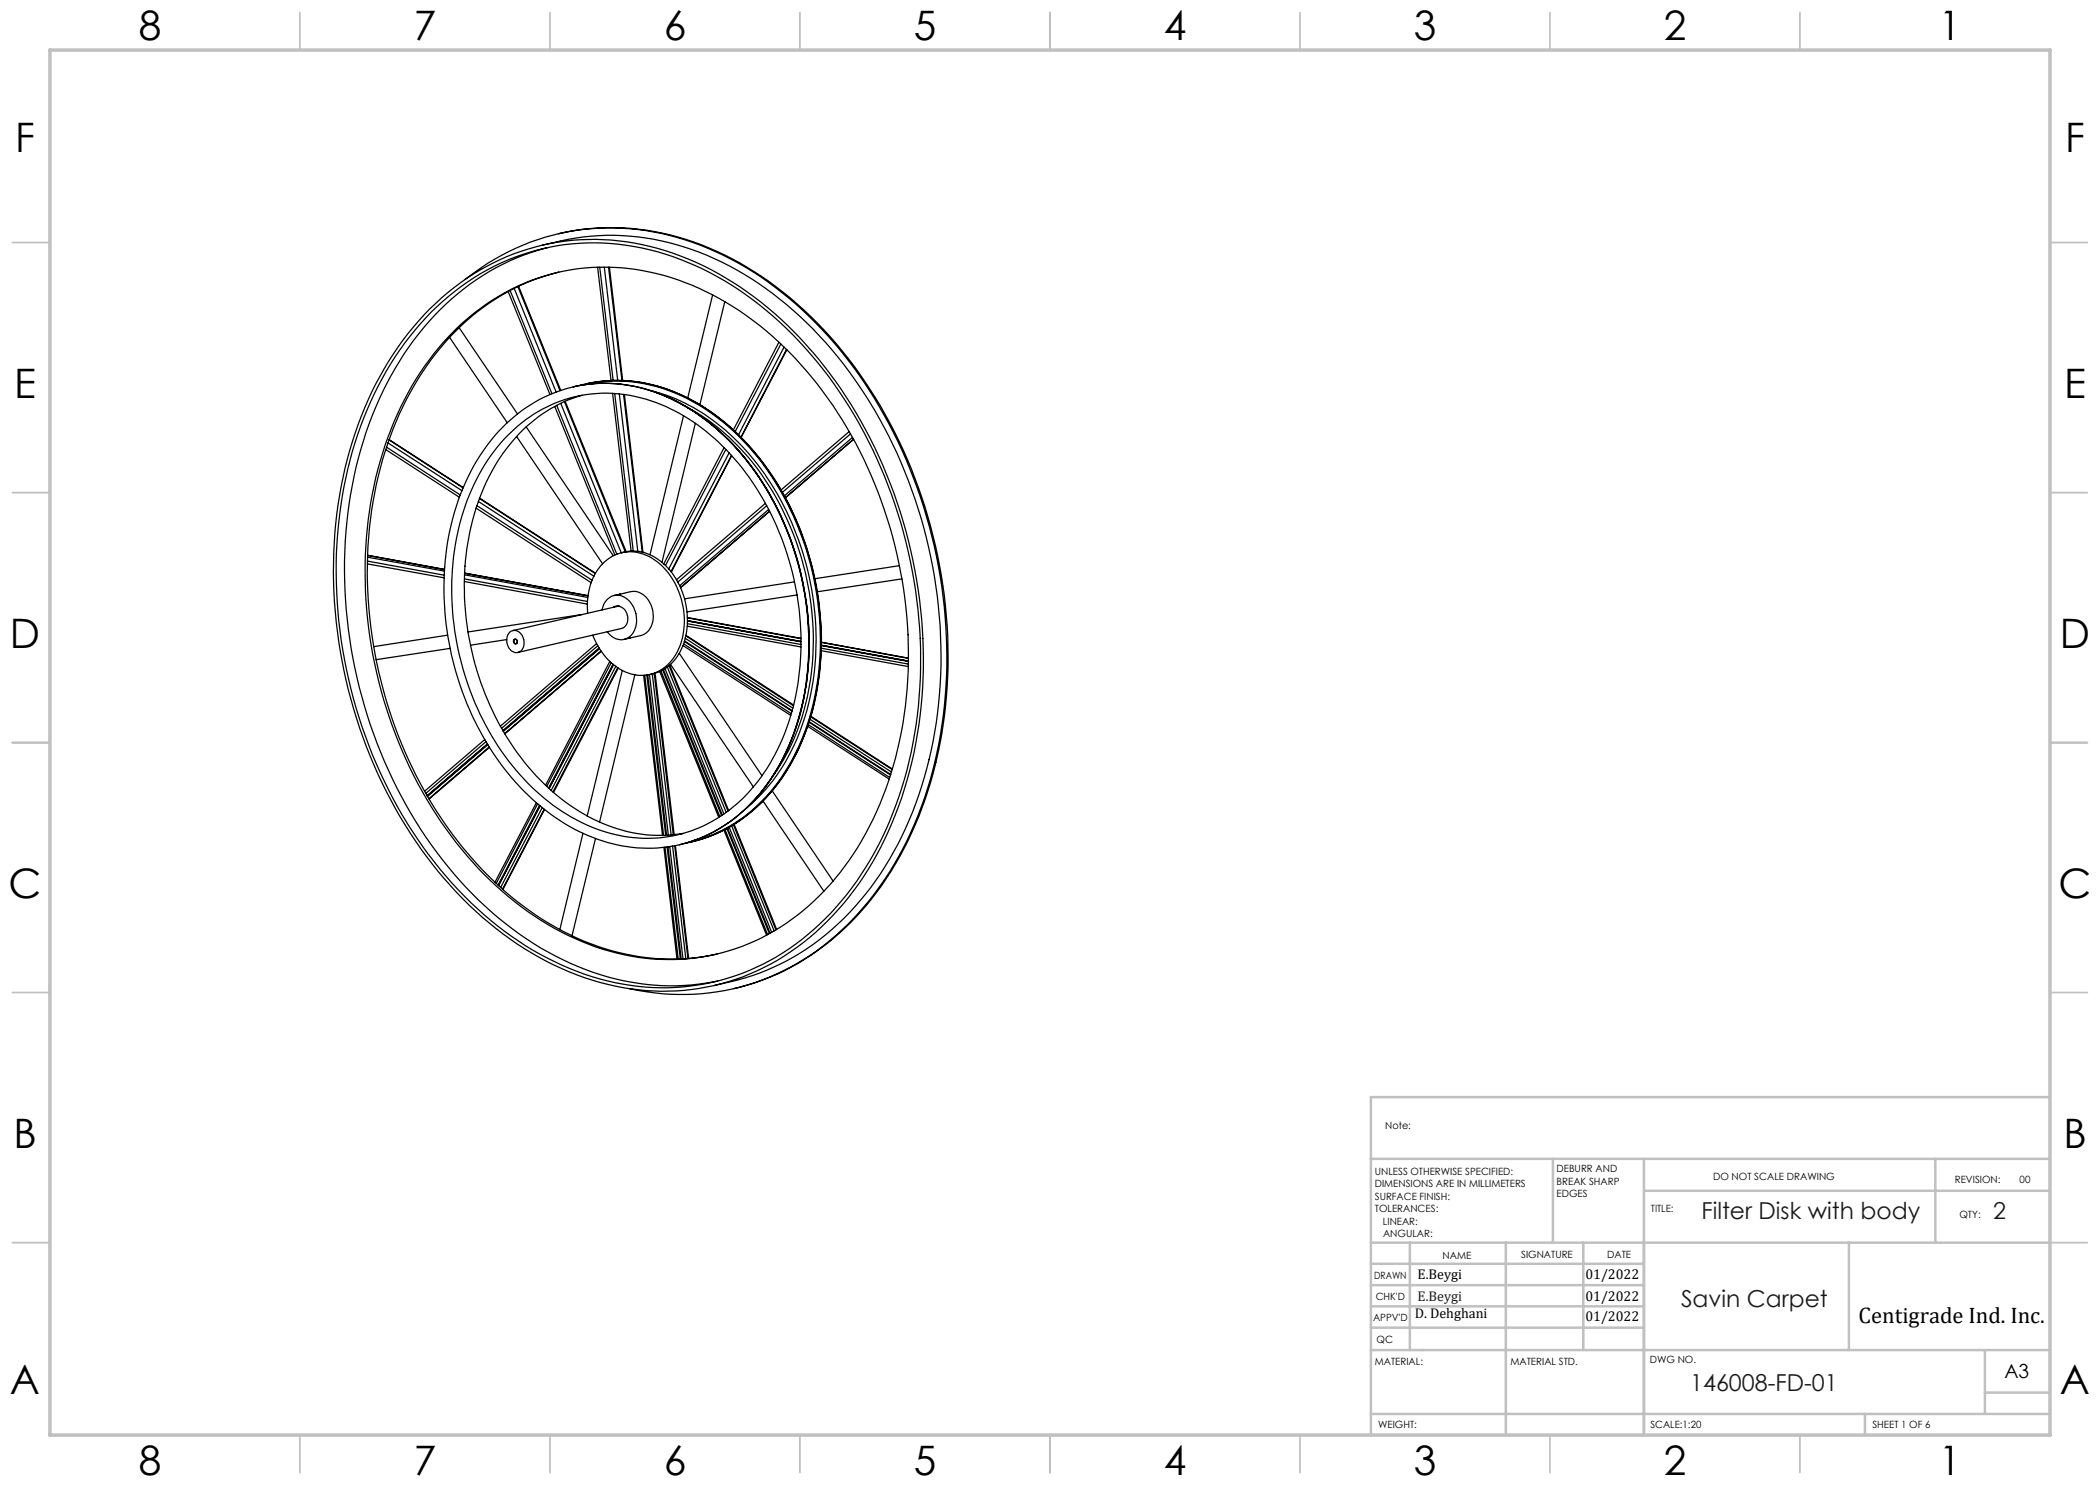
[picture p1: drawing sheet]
<svg xmlns="http://www.w3.org/2000/svg" width="420mm" height="297mm" viewBox="0 0 420 297" stroke-linecap="round" stroke-linejoin="round" font-family="sans-serif">
<g fill="none" stroke="#c0c0c0" stroke-width=".35">
<path d="M60 2.5v7.5M110 2.5v7.5M160 2.5v7.5M210 2.5v7.5M260 2.5v7.5M310 2.5v7.5M360 2.5v7.5M2.5 48.5h7.5M410 48.5h7.5M2.5 98.5h7.5M410 98.5h7.5M2.5 148.5h7.5"/>
<path d="M410 148.5h7.5M2.5 198.5h7.5M410 198.5h7.5M2.5 248.5h7.5M410 248.5h7.5M60 287v7.5M110 287v7.5M160 287v7.5M210 287v7.5M260 287v7.5M310 287v7.5M360 287v7.5"/>
</g>
<g fill="none" stroke="#c0c0c0" stroke-width=".5">
<path d="M410 219.4h-135.8v67.4M274.2 231.8h135.8M310.6 231.8v16.7M328.8 231.8v55.2M328.8 238.2h81.2M387.1 231.8v16.7M274.2 248.5h135.8M274.2 257h54.6M274.2 252.8h54.6M282 248.5v21.5M301.2 248.5v38.3M316.7 248.5v21.5"/>
<path d="M369.8 248.5v21.5M274.2 265.5h54.6M274.2 261.3h54.6M274.2 270h135.8M397 270v12.8M397 278.5h13M274.2 282.8h135.8M373 282.8v4.2"/>
</g>
<path d="M10 10h400v277h-400z" fill="none" stroke="#c0c0c0" stroke-width=".7"/>
<g fill="none" stroke="#000" stroke-width=".25">
<path d="M93 55.9a46.3 46.3 0 0 1 45.5-7.4 69.1 69.1 0 0 1 30.9 23.2 98.3 98.3 0 0 1 17.5 80.8 66.7 66.7 0 0 1-18.5 33.5 46.1 46.1 0 0 1-42.5 11.7M101.6 58.3l8.4 20.6M102 58.1l8.4 20.6M102.8 57.7l8.4 20.7M103.6 57.3l8.4 20.8M103.7 57.3l8.4 20.8M108.5 49a49.2 49.2 0 0 1 38.8 5 75.7 75.7 0 0 1 27.7 28.1 96.7 96.7 0 0 1 10.8 69.8 66.1 66.1 0 0 1-17 31.8 47.9 47.9 0 0 1-25.9 13.4M109.5 49.5a48.5 48.5 0 0 0-27.8 20 74.5 74.5 0 0 0-12.5 37 96.1 96.1 0 0 0 19.3 65.5 66.7 66.7 0 0 0 30.1 22.4 46.7 46.7 0 0 0 24.9 1.8M111.7 46.7a49.7 49.7 0 0 1 34.7 5 76.7 76.7 0 0 1 29.7 29.6 98.8 98.8 0 0 1 11.1 71.2 67.9 67.9 0 0 1-17.4 32.3 47.8 47.8 0 0 1-23.1 12.9M111.8 54.4a45.5 45.5 0 0 0-27.3 20 71.5 71.5 0 0 0-11 38.5 88.9 88.9 0 0 0 19.2 56.9 60.9 60.9 0 0 0 28.3 20 43.3 43.3 0 0 0 22.4 1M119.5 53.4l2.7 22.7M119.9 53.4l2.7 22.7"/>
<path d="M120.9 53.4l2.6 22.7M121.7 53.4l2.7 22.7M121.9 53.4l2.6 22.7M142.5 59l-5 20.6M85.9 61.8a45.8 45.8 0 0 1 50.2-10.6 67.6 67.6 0 0 1 28.8 22.1 96.5 96.5 0 0 1 17.5 79.2 66.2 66.2 0 0 1-17 31.8 45.7 45.7 0 0 1-50.1 10.6 68.5 68.5 0 0 1-30-23.6 96.6 96.6 0 0 1-16.3-77.7 66.5 66.5 0 0 1 16.9-31.8zM86.3 62.4a45.5 45.5 0 0 1 51.2-9.9 68.5 68.5 0 0 1 28.2 22.7 96.1 96.1 0 0 1 16.5 75.2 67.3 67.3 0 0 1-16 32.2 45.4 45.4 0 0 1-37.1 14.8 56.6 56.6 0 0 1-32.3-14.5 87.7 87.7 0 0 1-25.6-41.3 92.9 92.9 0 0 1-.2-53 63.8 63.8 0 0 1 15.3-26.2zM89.9 67.5l11.6 17.1M90.7 66.3a42.1 42.1 0 0 1 46.2-9.8 62.4 62.4 0 0 1 27.6 21.7 89 89 0 0 1 15.4 69.9 61.8 61.8 0 0 1-15.9 31 42.3 42.3 0 0 1-47.6 9.2 64.2 64.2 0 0 1-27.2-22.6 88.6 88.6 0 0 1-13.6-71.8 60.6 60.6 0 0 1 15.1-27.6zM91.8 65.5l11.7 17.3M114.7 77.4a29.6 29.6 0 0 1 16.3 1M115.9 77.1a30.4 30.4 0 0 1 24.4 4 50.7 50.7 0 0 1 20.2 26.2 57.2 57.2 0 0 1 .2 40.2 34.7 34.7 0 0 1-16.5 18.8 29.4 29.4 0 0 1-7 2.3M116.4 79.1a30.8 30.8 0 0 0-18.6 16.3 52 52 0 0 0-3.4 35.1 52.2 52.2 0 0 0 17.9 29.3 31.1 31.1 0 0 0 24.4 6.9"/>
<path d="M117 76.9a31.3 31.3 0 0 1 25.3 5.8 53.1 53.1 0 0 1 19.4 28.8 55.7 55.7 0 0 1-1.9 37.7 33.7 33.7 0 0 1-17.2 17.7l-4.4 1.4M117.1 76.8a30.2 30.2 0 0 1 22.3 3.8 49.1 49.1 0 0 1 19.2 22 59.1 59.1 0 0 1 3.3 41.6 36.7 36.7 0 0 1-15.8 21.1 28.3 28.3 0 0 1-7.7 3.1M122.5 78.7l3.7 31.5M122.9 78.7l3.7 31.5M123.9 78.8l3.7 31.5M124.7 78.9l3.7 31.5M124.9 78.9l3.7 31.6M130 78.1a38.3 38.3 0 0 1 20.7 13.8 57.7 57.7 0 0 1 10.3 51.4 37.5 37.5 0 0 1-11.6 18.3M131 78.4a42.9 42.9 0 0 1 21.1 17.4 59.9 59.9 0 0 1 8 46.9 40.3 40.3 0 0 1-10.1 18.2M131 78.4a41.8 41.8 0 0 1 19.5 15.2 59.5 59.5 0 0 1 9.3 50.1 40.7 40.7 0 0 1-9.8 17.2M145 60.3l-5 20.6M155.8 68.4l-9.1 17.6"/>
<path d="M156.2 68.8l-9.2 17.5M156.8 69.4l-9.1 17.6M157.3 69.9l-9.1 17.5M157.4 70l-9.2 17.5M77.2 89.9l14.7 9.5M77.3 89.4l14.7 9.6M77.6 88.6l14.8 9.5M77.8 88l14.8 9.6M77.8 87.9l14.8 9.6M95.9 99.7l23.2 15M95.9 99.6l23.2 15M101.4 84.6a28.4 28.4 0 0 1 31.6-5.4 45.6 45.6 0 0 1 20.8 19.5 59.5 59.5 0 0 1 5.9 45 37.3 37.3 0 0 1-15.3 21.7 28.4 28.4 0 0 1-26.9 1.7 46.2 46.2 0 0 1-21.9-21.7 58.9 58.9 0 0 1-4.4-43.9 39.1 39.1 0 0 1 10.2-16.9z"/>
<path d="M101.4 87.3a27.3 27.3 0 0 1 32.5-5.6 44.6 44.6 0 0 1 19.8 20.1 56.5 56.5 0 0 1 4.3 41.8 36.2 36.2 0 0 1-13 19.1 27.6 27.6 0 0 1-29.8 1.2 44.6 44.6 0 0 1-18-18.8 56.2 56.2 0 0 1-4.1-44 38.1 38.1 0 0 1 8.3-13.8zM103.3 87.3l17.2 25.4M105.2 85.4l17.5 25.8M110.9 81.3l12.1 29.7M111.3 81.1l12.1 29.7M112.1 80.7l12.1 29.9M112.9 80.3l12.2 30.1M113 80.3l12.2 30M136.7 83.1l-6.7 27.8M137.6 81.5a46.8 46.8 0 0 1 19.9 22.5 56.3 56.3 0 0 1 2.4 40.8 38.8 38.8 0 0 1-5.1 10.2M139.1 84.7l-6.7 27.8M144.8 89.5l-12 23.3"/>
<path d="M145.2 89.9l-12.1 23.2M145.8 90.6l-12.1 23.2M146.3 91.1l-12.1 23.2M146.3 91.2l-12 23.2M157.1 99.5l13.6-11.7-13.6 11.8M169.8 86.3l-13.6 11.7M170.1 86.8l-13.6 11.7M170.5 87.5l-13.6 11.7M73.5 112.8l15.3 2.8M73.5 112.2l15.3 2.8M73.5 111.1l15.4 2.8M73.5 111.4l15.4 2.8"/>
<path d="M92.9 116.3l24.6 4.5M92.9 115.8l24.6 4.5M92.9 114.6l24.7 4.6M92.9 115l24.6 4.5M95.2 101.6l23.1 15M95.4 101.1l23 15M95.7 100.3l23.1 14.9M123.8 118.9l.3-.1-1.3 .3M124 118.8l2.2-.5a4 4 0 0 1 4.3 3.5 4.2 4.2 0 0 1-2.3 5.3l-2.2 .5M124.4 110.6a8.6 8.6 0 0 1 8.7 2.5 15.4 15.4 0 0 1 2.7 17.7 8.3 8.3 0 0 1-5.8 4.1M153.1 100.7l-17.8 15.3M153.4 101.1l-17.8 15.3"/>
<path d="M153.7 101.9l-17.8 15.3M153.9 102.2l-17.8 15.3M158.9 116.4l-22 3.4M159.4 119l-22 3.4M179.9 113.1l-16.9 2.6M180.4 115.8l-16.9 2.6M89.5 127l-14.7 2.3M90 129.7l-14.8 2.2M101.4 127.9l-7.3 1.1M101.9 126.5a1.8 1.8 0 0 1 2.8 1.4 1.88 1.88 0 0 1-1.7 2.6 2.58 2.58 0 0 1-1.1-4zM102.6 126.1l20.7-4.8a2.31 2.31 0 0 1 2.1 3.4l-.4 .6-.7 .4-20.7 4.8M102.8 127.9a.44 .44 0 0 1 .7 .3 .44 .44 0 0 1-.6 .5l-.2-.3z"/>
<path d="M102.9 127.9a.41 .41 0 0 1 .5 .3 .41 .41 0 0 1-.4 .5l-.2-.3zM116.4 122.9l-22.8 3.5M117.5 122.7a12.1 12.1 0 0 1 3.8-10.7 8.1 8.1 0 0 1 10.7 .9 15.4 15.4 0 0 1 3.4 17.5 7.9 7.9 0 0 1-12.6 2.6 14.1 14.1 0 0 1-4.3-6M119.3 128.7l-19.2 16.5M119.6 129.1l-19.3 16.6M119.8 129.6l-19.2 16.5M119.8 129.7l-19.2 16.5M119.9 129.7l-19.2 16.6M120.2 130.2l-19.3 16.5M120.2 130.3l-19.2 16.5M120.4 122a3.1 3.1 0 0 1 4.5-2.6 5.2 5.2 0 0 1 1.2 7.8 3.1 3.1 0 0 1-4.7-.8M122 132.3l-12.9 24.8"/>
<path d="M122.2 132.5l-12.8 24.8M122.6 132.9l-12.9 24.7M122.7 132.9l-12.9 24.8M123.2 133.3l-13 24.8M123.5 133.6l-12.9 24.8M123.6 133.6l-12.9 24.9M123.8 121.3v-.2l-.9 .3M124.5 134.1l-7.1 29.1M125.8 127.6h.3l-1.3 .3M127 135l-7.1 29.4M128.7 135.1l3.8 32M128.9 135l3.8 32.1"/>
<path d="M129.4 135l3.7 32.1M129.5 135l3.8 32M129.9 134.9l3.8 32.1M130.5 134.8l3.7 32.2M130.8 134.7l3.9 32.3M131 134.7l3.8 32.2M131.9 134.3l11.9 29.2M132.2 134.2l11.8 29.1M132.5 134l11.8 29.1M132.7 133.9l11.8 29.1M133 133.7l11.8 29.1M133.5 133.4l11.7 29.1"/>
<path d="M133.8 133.1l11.8 29.1M133.9 133l11.8 29.1M134.1 132.9l16.6 24.5M135.9 130.7l16.5 24.4M136.6 129.1l21.6 14M136.7 128.8l21.6 13.9M136.9 128.3l21.5 13.9M136.9 128.2l21.5 13.9M137.1 127.7l21.5 13.9M137.2 127.2l21.5 13.9M137.2 127.1l21.5 13.9M137.4 125.2l22.8 4.2"/>
<path d="M137.5 123.5l22.7 4.2M137.5 123.6l22.7 4.1M137.5 124.7l22.7 4.2M137.5 124.2l22.7 4.2M137.5 124.1l22.7 4.2M164.3 130.1l17.3 3.2M164.3 129.1l17.4 3.2M164.3 129l17.4 3.2M164.3 129.6l17.4 3.2M164.3 128.4l17.4 3.2M164.3 128.5l17.4 3.2M96.9 147.9l-12 10.4"/>
<path d="M97.2 148.3l-12 10.4M97.5 148.8l-12.1 10.3M97.5 148.8l-12.1 10.4M97.6 148.9l-12.1 10.4M97.8 149.4l-12 10.3M97.9 149.5l-12.1 10.3M154.4 158.2l12.2 18M161.5 145.3l16.3 10.5M161.6 144.9l16.3 10.6M161.8 144.5l16.3 10.5M161.9 144.4l16.3 10.5M162 143.9l16.3 10.5"/>
<path d="M162.1 143.4l16.3 10.5M162.2 143.3l16.3 10.5M107.3 160.5l-8.3 16M107.5 160.8l-8.3 15.9M107.9 161.1l-8.3 15.9M108 161.2l-8.3 15.9M108.4 161.5l-8.3 16M108.8 161.9l-8.3 15.9M108.9 161.9l-8.3 16M116.6 166.6l-4.6 19.3M119.1 167.7l-4.7 19.4M132.8 169.5l2.6 22.3"/>
<path d="M133 169.4l2.6 22.4M133.4 169.4l2.7 22.4M133.6 169.4l2.6 22.4M133.9 169.3l2.7 22.5M134.5 169.2l2.7 22.5M134.9 169.2l2.7 22.5M135.1 169.1l2.6 22.6M144.8 166l8.5 21M145 165.9l8.5 21M145.4 165.7l8.5 21M145.5 165.6l8.5 21.1M145.8 165.4l8.5 21.1"/>
<path d="M146.3 165.2l8.5 21M146.7 165l8.5 21M146.8 164.8l8.5 21.1M150 160.9a29 29 0 0 1-14.1 8M152.6 160.2l12.2 18.1"/>
</g>
<g font-size="8.1">
<text x="27.8" y="8">8</text>
<text x="82.8" y="8">7</text>
<text x="132.8" y="8">6</text>
<text x="182.8" y="8">5</text>
<text x="232.8" y="8">4</text>
<text x="282.8" y="8">3</text>
<text x="332.8" y="8">2</text>
<text x="387.8" y="8">1</text>
<text x="3" y="30.4">F</text>
<text x="413" y="30.4">F</text>
<text x="2.8" y="79.6">E</text>
<text x="412.8" y="79.6">E</text>
<text x="2" y="129.6">D</text>
<text x="412" y="129.6">D</text>
<text x="1.7" y="179.6">C</text>
<text x="411.7" y="179.6">C</text>
<text x="2.7" y="229.6">B</text>
<text x="412.7" y="229.6">B</text>
<text x="2" y="278.9">A</text>
<text x="412" y="278.9">A</text>
<text x="27.8" y="295">8</text>
<text x="82.8" y="295">7</text>
<text x="132.8" y="295">6</text>
<text x="182.8" y="295">5</text>
<text x="232.8" y="295">4</text>
<text x="282.8" y="295">3</text>
<text x="332.8" y="295">2</text>
<text x="387.8" y="295">1</text>
</g>
<g font-size="4.7" fill="#191924">
<text x="340.3" y="243.8">Filter Disk with body</text>
<text x="398.6" y="243.8">2</text>
<text x="336.2" y="261.5">Savin Carpet</text>
<text x="338" y="278.3">146008-FD-01</text>
</g>
<text font-size="4.5" x="371.7" y="264.6">Centigrade Ind. Inc.</text>
<text font-size="3.9" x="400.9" y="275.5">A3</text>
<g font-size="2.8">
<text x="283.5" y="255.9">E.Beygi</text>
<text x="317.1" y="255.9">01/2022</text>
<text x="282.9" y="263.6">D. Dehghani</text>
<text x="317.1" y="260.1">01/2022</text>
<text x="317.1" y="264.2">01/2022</text>
</g>
<text font-size="2.8" fill="#191924" x="283.5" y="260.1">E.Beygi</text>
<g font-size="2">
<text x="277" y="225.8">Note:</text>
<text x="275" y="234.9">UNLESS OTHERWISE SPECIFIED:</text>
<text x="275" y="237.4">DIMENSIONS ARE IN MILLIMETERS</text>
<text x="275" y="239.9">SURFACE FINISH:</text>
<text x="311.3" y="234.5">DEBURR AND</text>
<text x="311.3" y="237">BREAK SHARP</text>
<text x="311.3" y="239.5">EDGES</text>
<text x="342.6" y="236">DO NOT SCALE DRAWING</text>
<text x="391" y="236.6">REVISION:</text>
<text x="403.9" y="236.6">00</text>
<text x="275" y="242.4">TOLERANCES:</text>
<text x="276.6" y="244.9">LINEAR:</text>
<text x="330.2" y="242.4">TITLE:</text>
<text x="391.9" y="243.7">QTY:</text>
<text x="276.6" y="247.4">ANGULAR:</text>
<text x="288.5" y="251.7">NAME</text>
<text x="304.2" y="251.7">SIGNATURE</text>
<text x="321.4" y="251.7">DATE</text>
<text x="274.8" y="255.9">DRAWN</text>
<text x="275.1" y="260.1">CHK'D</text>
<text x="274.6" y="264.2">APPV'D</text>
<text x="275.3" y="268.5">QC</text>
<text x="275" y="273">MATERIAL:</text>
<text x="302.1" y="273">MATERIAL STD.</text>
<text x="330" y="272.5">DWG NO.</text>
<text x="275.6" y="285.6">WEIGHT:</text>
<text x="330.1" y="285.6">SCALE:1:20</text>
<text x="374.5" y="285.6">SHEET 1 OF 6</text>
</g>
</svg>
